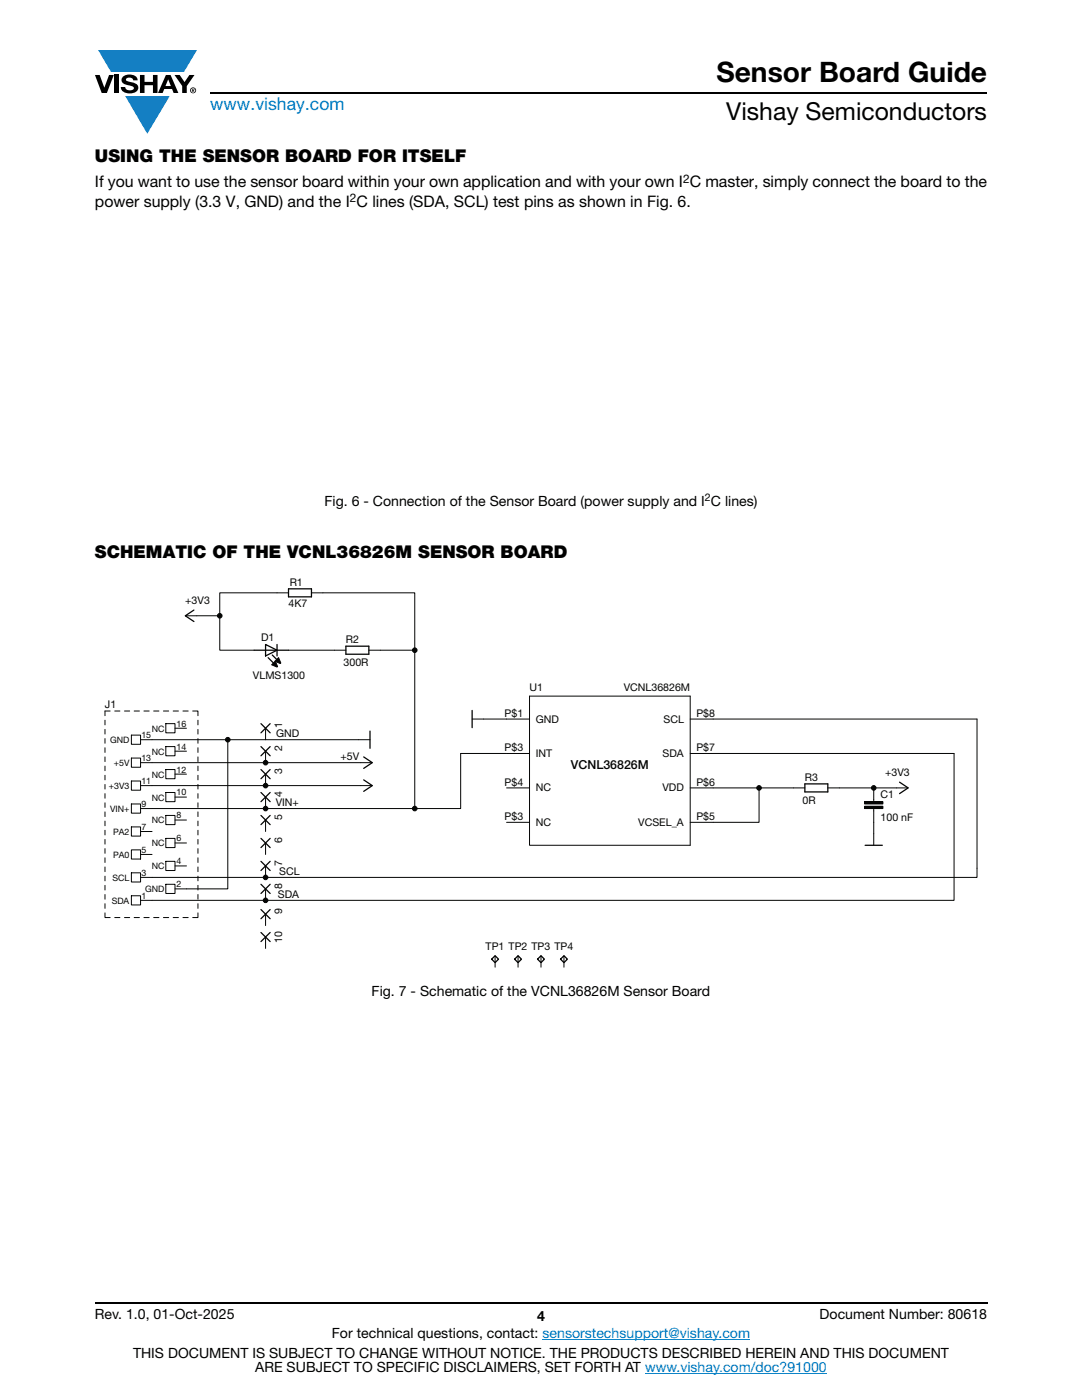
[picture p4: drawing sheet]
<svg xmlns="http://www.w3.org/2000/svg" width="216mm" height="279mm" viewBox="0 0 216 279" stroke-linecap="round" stroke-linejoin="round" font-family="sans-serif">
<g fill="#147fc3">
<path d="M19.6 10h19.7l-2.6 4.3h-1.1h-13.5z"/>
<path d="M25 19.2h8.9l-4.5 7.5z"/>
</g>
<g fill="#000">
<path d="M18.9 15h1l.9 2.5 1-2.5h.9l-1.4 3.6h-1zM22.9 15h.9v3.6h-.9zM24.6 15.3a2.1 2.1 0 0 1 2.8 .3l.1 .4h-.9a.79 .79 0 0 0-.7-.5 .79 .79 0 0 0-.8 .4l.3 .3 1 .2a1.08 1.08 0 0 1 1.2 1 1.08 1.08 0 0 1-1.1 1.2 1.73 1.73 0 0 1-2.4-1.2h.9a.96 .96 0 0 0 .8 .6 .96 .96 0 0 0 .9-.4 1.31 1.31 0 0 0-1.2-.6 1.03 1.03 0 0 1-1.1-.6 1.03 1.03 0 0 1 .2-1.1zM27.9 15h.9v1.3h1.7v-1.3h.9v3.6h-.9v-1.6h-1.7v1.6h-.9zM34.8 15h1.1l.9 1.4 1-1.4h1l-1.5 2.2v1.4h-.9v-1.4z"/>
<path d="M33.6 15.9l.5 1.3h-1.1zM33.1 15l-1.6 3.6h1l.3-.8h1.5l.3 .8h1l-1.6-3.6z"/>
<path d="M38.4 17.8h.2v.2h-.2zM38.3 17.7v.7h.1v-.3l.4 .3-.2-.3 .2-.2-.1-.2z"/>
<path d="M38.1 18a.46 .46 0 0 1 .9 0 .46 .46 0 0 1-.9 0zM37.9 18a.6 .6 0 0 0 1.2 0 .6 .6 0 0 0-1.2 0z"/>
</g>
<path d="M42 18.6h155M18.9 260h178.1" fill="none" stroke="#000" stroke-width=".36"/>
<path d="M108.2 267.3h41.5M128.7 274h36.3" fill="none" stroke="#007ec4" stroke-width=".2"/>
<g fill="none" stroke="#040503" stroke-width=".25">
<path d="M57.6 117.5h4.5v1.6h-4.5zM50.7 129.8h6.9M53 128.6l2.3 1.2-2.3 1.1zM55.3 128.6v2.3M69 129h4.6v1.6h-4.6zM52.1 144.4l1.8 1.9M52.1 149l1.8 1.8M52.1 153.6l1.8 1.8M52.1 158.2l1.8 1.8M53.9 144.4l-1.8 1.9M53.9 149l-1.8 1.8M53.9 153.6l-1.8 1.8"/>
<path d="M53.9 158.2l-1.8 1.8M72.6 155.6l1.7 1.2-1.7 1.1M72.6 151.1l1.7 1.1-1.7 1.1M73.8 145.9v3.4M94.2 141.8v3.4M179.5 156.1l1.7 1.1-1.7 1.2M52.1 162.7l1.8 1.9M52.1 167.3l1.8 1.9M52.1 171.9l1.8 1.8M52.1 176.5l1.8 1.8M53.9 162.7l-1.8 1.9M53.9 167.3l-1.8 1.9"/>
<path d="M53.9 171.9l-1.8 1.8M53.9 176.5l-1.8 1.8M52.1 181.5l1.8 1.9M52.1 186.1l1.8 1.8M53.9 181.5l-1.8 1.9M53.9 186.1l-1.8 1.8"/>
</g>
<g fill="none" stroke="#040503" stroke-width=".2">
<path d="M55.3 118.3h2.3M62.1 118.3h2.3M66.7 129.8h2.3M73.6 129.8h2.3M20.9 143.7v1M20.9 145.6v.9M20.9 147.4v.9M20.9 149.2v1M20.9 151.1v.9M20.9 152.9v.9M20.9 154.7v.9M20.9 156.6v.9"/>
<path d="M20.9 158.4v.9M22 141.9h-1.1v.9M22.9 141.9h1M24.8 141.9h1.1M26.2 155.9h1.8v1.8h-1.8zM26.2 151.3h1.8v1.8h-1.8zM26.2 146.7h1.8v1.8h-1.8zM26.8 141.9h1M28 156.8h2.3M28 152.2h2.3M28 147.6h2.3M28.7 141.9h1.1"/>
<path d="M30.7 141.9h1M32.6 141.9h1.1M33.1 158.2h1.8v1.8h-1.8zM33.1 153.6h1.8v1.8h-1.8zM33.1 149h1.8v1.8h-1.8zM33.1 144.4h1.8v1.9h-1.8zM34.6 141.9h1M34.9 159.1h2.3M34.9 154.5h2.3M34.9 149.9h2.3M34.9 145.3h2.3M36.5 141.9h1.1"/>
<path d="M38.5 141.9h1v.9M39.5 143.7v1M39.5 145.6v.9M39.5 147.4v.9M39.5 149.2v1M39.5 151.1v.9M39.5 152.9v.9M39.5 154.7v.9M39.5 156.6v.9M39.5 158.4v.9M53 145.3v2.3M53 149.9v2.3"/>
<path d="M53 154.5v2.3M53 159.1v2.3M71.5 147.6h2.3M72 156.8h2.3M72 152.2h2.3M94.2 143.5h2.3M178.9 157.2h2.3M20.9 160.2v.9M20.9 162v1M20.9 163.9v.9M20.9 165.7v.9M20.9 167.5v1"/>
<path d="M20.9 169.4v.9M20.9 171.2v.9M20.9 173v1M20.9 174.9v.9M20.9 176.7v.9M20.9 178.5v1M26.2 178.8h1.8v1.8h-1.8zM26.2 174.2h1.8v1.8h-1.8zM26.2 165h1.8v1.9h-1.8zM26.2 169.6h1.8v1.8h-1.8zM26.2 160.5h1.8v1.8h-1.8zM28 179.7h2.3"/>
<path d="M28 175.1h2.3M28 170.5h2.3M28 165.9h2.3M28 161.4h2.3M33.1 167.3h1.8v1.9h-1.8zM33.1 171.9h1.8v1.8h-1.8zM33.1 176.5h1.8v1.8h-1.8zM33.1 162.7h1.8v1.9h-1.8zM34.9 177.4h2.3M34.9 172.8h2.3M34.9 168.2h2.3M34.9 163.7h2.3"/>
<path d="M39.5 160.2v.9M39.5 162v1M39.5 163.9v.9M39.5 165.7v.9M39.5 167.5v1M39.5 169.4v.9M39.5 171.2v.9M39.5 173v1M39.5 174.9v.9M39.5 176.7v.9M39.5 178.5v1M53 163.7v2.2"/>
<path d="M53 168.2v2.3M53 172.8v2.3M53 177.4v2.3M20.9 180.4v.9M20.9 182.2v.9h1.1M22.9 183.1h1M24.8 183.1h1.1M26.8 183.1h1M28.7 183.1h1.1M30.7 183.1h1M32.6 183.1h1.1M34.6 183.1h1"/>
<path d="M36.5 183.1h1.1M39.5 182.2v.9h-1M39.5 180.4v.9M53 182.4v2.3M53 187v2.3"/>
</g>
<path d="M54.2 132.7l.7-.8 .5 1.1-.1 .1z" fill-rule="evenodd" fill="#040503"/>
<path d="M54.2 132.7l.7-.8 .5 1.1-.1 .1z" fill="none" stroke="#040503" stroke-width=".2"/>
<path d="M53.5 131.3l1.6 1.5" fill="none" stroke="#040503" stroke-width=".25"/>
<path d="M55.6 131.2l.4 1.1-.1 .1-1-.4z" fill-rule="evenodd" fill="#040503"/>
<g fill="none" stroke="#040503" stroke-width=".2">
<path d="M37 122.9h2.3M55.6 131.2l.4 1.1-.1 .1-1-.4zM137.7 138.9h-32v29.8h32M101.1 143.5h4.6M101.1 150.4h4.6M101.1 157.2h4.6M137.7 143.5h4.6M137.7 150.4h4.6M137.7 157.2h4.6M174.3 159.5v.5M101.1 164.1h4.6M137.7 164.1h4.6"/>
<path d="M174.3 161.4v.4M174.3 166.4v2.3"/>
</g>
<path d="M38.7 121.7l-1.7 1.2 1.7 1.1M54.3 130.7l1.4 1.4M172.6 168.7h3.5" fill="none" stroke="#040503" stroke-width=".25"/>
<path d="M172.5 160.9h3.7v.5h-3.7z" fill="#040503"/>
<path d="M172.5 160.9h3.7v.5h-3.7z" fill="none" stroke="#040503" stroke-width=".2"/>
<path d="M172.5 160h3.7v.5h-3.7z" fill="#040503"/>
<path d="M142.3 143.5h52.7v31.6h-164.7M158.3 157.2h2.3M165.2 157.2h2.3M172.5 160h3.7v.4h-3.7zM174.3 157.2v2.3M174.3 161.8v2.3" fill="none" stroke="#040503" stroke-width=".2"/>
<path d="M160.6 156.4h4.6v1.6h-4.6z" fill="none" stroke="#040503" stroke-width=".25"/>
<circle cx="53" cy="175.1" r=".46" fill="#040503"/>
<g fill="none" stroke="#040503" stroke-width=".2">
<path d="M64.4 118.3h18.4v11.5h-6.9M82.8 129.8v31.6h9.1v-11"/>
<circle cx="53" cy="175.1" r=".46"/>
</g>
<circle cx="82.8" cy="129.8" r=".46" fill="#040503"/>
<g fill="none" stroke="#040503" stroke-width=".2">
<path d="M91.9 150.4h9.2M30.3 161.4h52.5"/>
<circle cx="82.8" cy="129.8" r=".46"/>
</g>
<circle cx="53" cy="161.4" r=".46" fill="#040503"/>
<circle cx="53" cy="161.4" r=".46" fill="none" stroke="#040503" stroke-width=".2"/>
<circle cx="82.8" cy="161.4" r=".46" fill="#040503"/>
<g fill="none" stroke="#040503" stroke-width=".2">
<path d="M30.3 152.2h41.7"/>
<circle cx="82.8" cy="161.4" r=".46"/>
</g>
<circle cx="53" cy="152.2" r=".46" fill="#040503"/>
<g fill="none" stroke="#040503" stroke-width=".2">
<path d="M30.3 147.6h41.2M45.5 147.6v29.8h-8.3"/>
<circle cx="53" cy="152.2" r=".46"/>
</g>
<circle cx="45.5" cy="147.6" r=".46" fill="#040503"/>
<g fill="none" stroke="#040503" stroke-width=".2">
<path d="M96.5 143.5h4.6M190.4 150.4v29.3h-160.1M174.3 164.1v2.3"/>
<circle cx="45.5" cy="147.6" r=".46"/>
</g>
<circle cx="53" cy="179.7" r=".46" fill="#040503"/>
<g fill="none" stroke="#040503" stroke-width=".2">
<path d="M55.3 118.3h-11.4v11.5h6.8M39.3 122.9h4.6M142.3 150.4h48.1"/>
<circle cx="53" cy="179.7" r=".46"/>
</g>
<circle cx="43.8" cy="122.9" r=".46" fill="#040503"/>
<g fill="none" stroke="#040503" stroke-width=".2">
<path d="M167.5 157.2h11.4"/>
<circle cx="43.8" cy="122.9" r=".46"/>
</g>
<circle cx="174.3" cy="157.2" r=".46" fill="#040503"/>
<g fill="none" stroke="#040503" stroke-width=".2">
<path d="M30.3 156.8h41.7"/>
<circle cx="174.3" cy="157.2" r=".46"/>
</g>
<circle cx="53" cy="156.8" r=".46" fill="#040503"/>
<g fill="none" stroke="#040503" stroke-width=".2">
<path d="M57.6 129.8h9.1M142.3 157.2h16M151.5 157.2v6.9h-9.2"/>
<circle cx="53" cy="156.8" r=".46"/>
</g>
<circle cx="151.5" cy="157.2" r=".46" fill="#040503"/>
<g fill="none" stroke="#040503" stroke-width=".2">
<path d="M137.7 138.9v29.8M98.8 190.7v2.3M103.4 190.7v2.3M107.9 190.7v2.3M112.5 190.7v2.3"/>
<circle cx="151.5" cy="157.2" r=".46"/>
</g>
<path d="M98.8 190.7l.7 .7-.7 .7-.7-.7zM102.7 191.4l.7-.7 .7 .7-.7 .7zM107.3 191.4l.6-.7 .7 .7-.7 .7zM112.5 190.7l.7 .7-.7 .7-.7-.7z" fill="none" stroke="#040503" stroke-width=".25"/>
<text font-size="5.6" x="142.9" y="16.4">Sensor Board Guide</text>
<text font-size="4.9" x="144.9" y="24">Vishay Semiconductors</text>
<text font-size="3.5" fill="#007ec4" x="42" y="21.9">www.vishay.com</text>
<g font-size="3.5">
<text x="18.9" y="32.3">USING THE SENSOR BOARD FOR ITSELF</text>
<text x="18.9" y="111.3">SCHEMATIC OF THE VCNL36826M SENSOR BOARD</text>
</g>
<g font-size="3.2">
<text x="18.9" y="41.3">power supply (3.3 V, GND) and the I C lines (SDA, SCL) test pins as shown in Fig. 6.</text>
<text x="18.9" y="37.4">If you want to use the sensor board within your own application and with your own I C master, simply connect the board to the</text>
</g>
<g font-size="2.8">
<text x="64.7" y="100.9">Fig. 6 - Connection of the Sensor Board (power supply and I C lines)</text>
<text x="74.1" y="198.8">Fig. 7 - Schematic of the VCNL36826M Sensor Board</text>
<text x="18.9" y="263.3">Rev. 1.0, 01-Oct-2025</text>
<text x="107.2" y="263.6">4</text>
<text x="163.6" y="263.3">Document Number: 80618</text>
<text x="66.2" y="267.1">For technical questions, contact: sensorstechsupport@vishay.com</text>
<text x="26.5" y="271">THIS DOCUMENT IS SUBJECT TO CHANGE WITHOUT NOTICE. THE PRODUCTS DESCRIBED HEREIN AND THIS DOCUMENT</text>
<text x="50.9" y="273.8">ARE SUBJECT TO SPECIFIC DISCLAIMERS, SET FORTH AT www.vishay.com/doc?91000</text>
</g>
<text font-size="2.5" fill="#040503" x="113.9" y="153.5">VCNL36826M</text>
<g font-size="2.4">
<text x="69.8" y="40.3">2</text>
<text x="136.3" y="36.4">2</text>
</g>
<text font-size="2.1" x="140.7" y="100.1">2</text>
<g font-size="2.1" fill="#040503">
<text x="57.8" y="117">R1</text>
<text x="37" y="120.6">+3V3</text>
<text x="57.6" y="121.1">4K7</text>
<text x="52.1" y="127.9">D1</text>
<text x="69" y="128.4">R2</text>
<text x="50.5" y="135.5">VLMS1300</text>
<text x="68.6" y="133">300R</text>
<text x="105.7" y="137.9">U1</text>
<text x="124.5" y="137.9">VCNL36826M</text>
<text x="20.9" y="141.2">J1</text>
<text x="100.7" y="143.1">P$1</text>
<text x="139" y="143.1">P$8</text>
<text x="55.1" y="147.2">GND</text>
<text x="56.3" y="149.9" transform="rotate(-90 56.3 149.9)">2</text>
<text x="56.3" y="145.3" transform="rotate(-90 56.3 145.3)">1</text>
<text x="100.7" y="149.9">P$3</text>
<text x="106.9" y="144.2">GND</text>
<text x="132.4" y="144.2">SCL</text>
<text x="139" y="149.9">P$7</text>
<text x="56.3" y="154.5" transform="rotate(-90 56.3 154.5)">3</text>
<text x="67.9" y="151.7">+5V</text>
<text x="106.9" y="151.1">INT</text>
<text x="132.2" y="151.1">SDA</text>
<text x="160.6" y="155.9">R3</text>
<text x="176.6" y="155">+3V3</text>
<text x="55" y="160.9">VIN+</text>
<text x="56.3" y="159.1" transform="rotate(-90 56.3 159.1)">4</text>
<text x="100.7" y="156.8">P$4</text>
<text x="106.9" y="157.9">NC</text>
<text x="132.2" y="157.9">VDD</text>
<text x="139" y="156.8">P$6</text>
<text x="160.2" y="160.4">0R</text>
<text x="175.7" y="159.2">C1</text>
<text x="56.3" y="163.6" transform="rotate(-90 56.3 163.6)">5</text>
<text x="100.7" y="163.7">P$3</text>
<text x="106.9" y="164.8">NC</text>
<text x="127.4" y="164.8">VCSEL_A</text>
<text x="139" y="163.7">P$5</text>
<text x="175.7" y="163.8">100 nF</text>
<text x="56.3" y="172.8" transform="rotate(-90 56.3 172.8)">7</text>
<text x="56.3" y="168.2" transform="rotate(-90 56.3 168.2)">6</text>
<text x="55.5" y="179.2">SDA</text>
<text x="55.7" y="174.7">SCL</text>
<text x="56.3" y="177.4" transform="rotate(-90 56.3 177.4)">8</text>
<text x="56.3" y="182.4" transform="rotate(-90 56.3 182.4)">9</text>
<text x="56.3" y="188.2" transform="rotate(-90 56.3 188.2)">10</text>
<text x="96.9" y="189.6">TP1 TP2 TP3 TP4</text>
</g>
<g font-size="1.8" fill="#040503">
<text x="22" y="148.3">GND</text>
<text x="28.2" y="147.3">15</text>
<text x="30.3" y="146">NC</text>
<text x="35.2" y="149.6">14</text>
<text x="35.2" y="145">16</text>
<text x="22.7" y="152.9">+5V</text>
<text x="28.2" y="151.9">13</text>
<text x="30.3" y="155.2">NC</text>
<text x="30.3" y="150.6">NC</text>
<text x="35.2" y="154.2">12</text>
<text x="21.7" y="157.5">+3V3</text>
<text x="28.2" y="161">9</text>
<text x="28.2" y="156.5">11</text>
<text x="30.3" y="159.8">NC</text>
<text x="35.2" y="158.8">10</text>
<text x="22" y="162">VIN+</text>
<text x="22.6" y="166.6">PA2</text>
<text x="28.2" y="165.6">7</text>
<text x="30.3" y="164.3">NC</text>
<text x="35.2" y="167.9">6</text>
<text x="35.2" y="163.3">8</text>
<text x="22.6" y="171.2">PA0</text>
<text x="28.2" y="170.2">5</text>
<text x="30.3" y="173.5">NC</text>
<text x="30.3" y="168.9">NC</text>
<text x="35.2" y="172.5">4</text>
<text x="22.4" y="175.8">SCL</text>
<text x="28.2" y="179.4">1</text>
<text x="28.2" y="174.8">3</text>
<text x="29" y="178.1">GND</text>
<text x="35.2" y="177.1">2</text>
<text x="22.3" y="180.4">SDA</text>
</g>
</svg>
